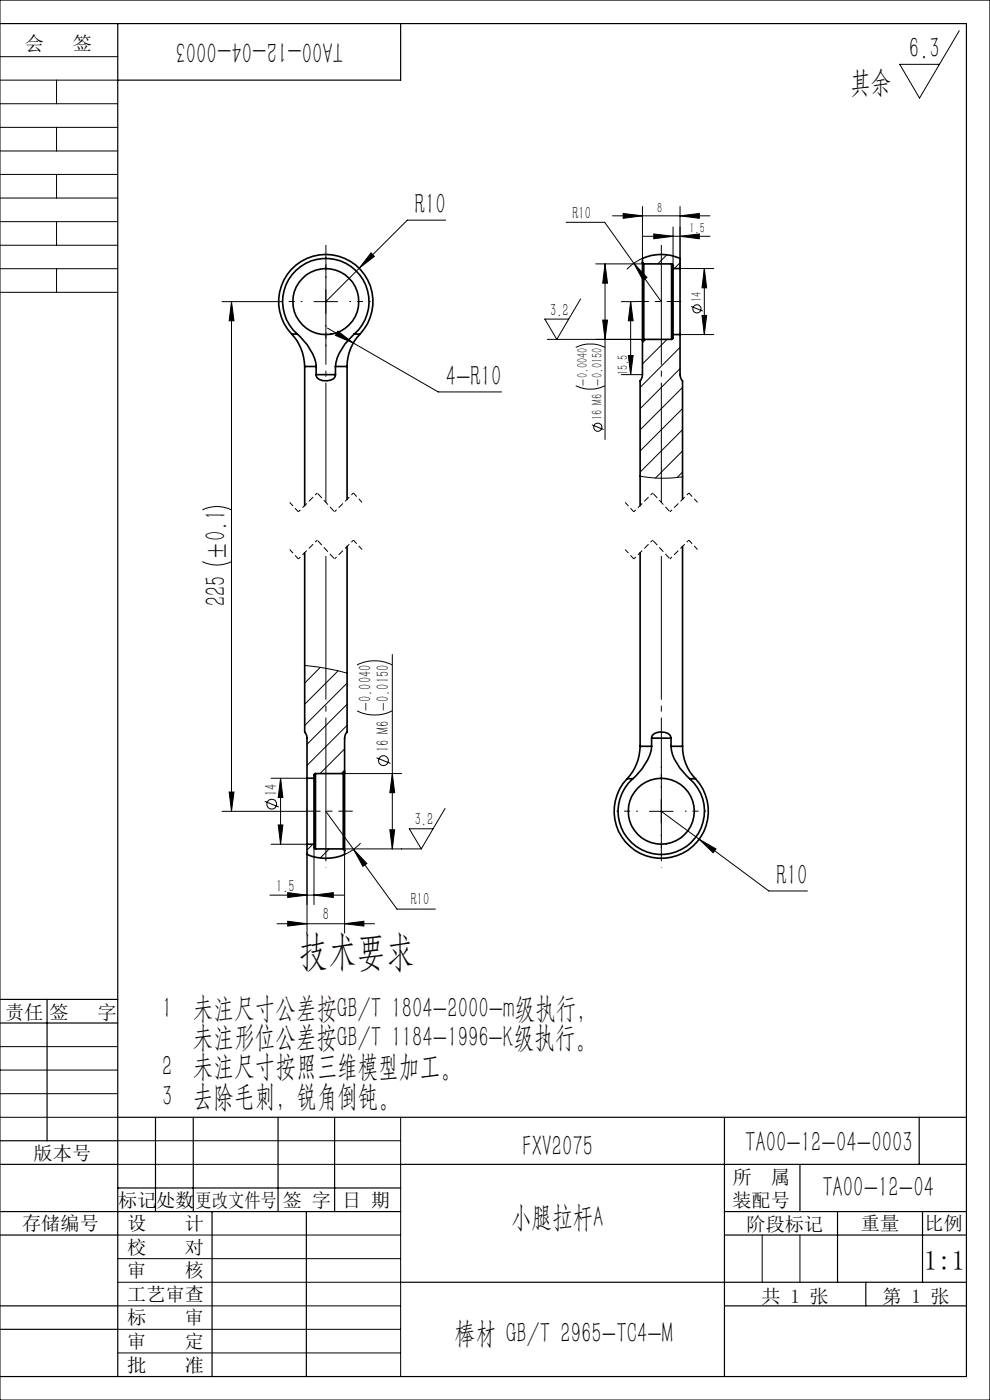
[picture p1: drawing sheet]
<svg xmlns="http://www.w3.org/2000/svg" width="210mm" height="297mm" viewBox="0 0 210 297" stroke-linecap="round" stroke-linejoin="round" font-family="sans-serif">
<g fill="none" stroke="#000" stroke-width=".21">
<path d="M0 12h25M0 17h25M0 0h210v297h-210zM12 17v5M203.5 6.5l-8.4 14.3-4.2-7.2h8.4M0 22h25M0 27h25M0 32h25M0 37h25M12 27v5M12 37v5M0 42h25"/>
<path d="M0 47h25M0 52h25M0 57h25M12 47v5M12 57v5M78.7 53.7l.7 .7-3.2 2.5zM94.5 46.7h-8.1l-17.3 17.3M120.1 47.2h8.2l12 16.8M126.4 56h10.2M128.3 56v37.2M128.3 56l.6 4.1h-1.1zM129.9 45.8h20.7"/>
<path d="M132.2 45.3l4.1 .5-4.1 .5zM134.4 55.8l2.8 3.1-.8 .6zM136.3 43.8v11.9M136.3 54.8l-.4 .2a10.1 10.1 0 0 0-2.9 2.1M136.4 50.1h14.2M138.7 49.6l4.1 .5-4.1 .6zM141.5 54l-2 2M142.8 48.2v8.1M144.3 45.8l4-.5v1zM144.3 43.8v13.2h7.1M144.3 55.7l-1.3 1.3M144.3 50.1l4-.5v1.1z"/>
<path d="M149.4 57v14M149.4 57l.5 4.1h-1zM0 62h25M47.1 64h12.5M49.1 64l.5 4h-1zM49.1 64v108.1M66.6 64h5M69.1 61.5v5M69.5 69.6l23.5 13.5h13.4M71.7 70.3l3.3 2.5-3.8-1.6zM116.1 72h20.5M122.1 73.7a7.2 7.2 0 0 1 6.2 0"/>
<path d="M123.2 63.4l-5.1 8.6-2.5-4.3h5M127.8 67.9h1.1l-.6 4.1zM131.8 64h2.8M131.8 79.5h4.5M133.3 75.4h1l-.5 4.1zM133.8 64v15.5M133.8 64l.5 4h-1zM137 72l-.7 .7M141.5 72l-5.2 5.2M144.3 73.7l-8.5 8.5M144.3 78.2l-8.5 8.5M144.3 71h7.1"/>
<path d="M146.6 65l2.5 1M148.9 66.9h1l-.5 4.1zM122.1 81.8a7.2 7.2 0 0 0 6.2 0M125.6 90.1l2.4 1M144.8 82.2l-9 9M144.8 86.7l-9 9M144.8 91.2l-9 9M144.8 95.7l-5.8 5.7M42.9 119.1a6.8 6.8 0 0 0 6.2 0M42.9 108.2a6.8 6.8 0 0 1 6.2 0M135.8 101a27.6 27.6 0 0 0 9 .1M144.8 100.2l-1.2 1.1"/>
<path d="M83.2 138.8v41.3M64.6 141.2a51.9 51.9 0 0 1 9 1.6M67.9 141.6l-3.3 3.3M71.7 142.3l-7.1 7.1M73.1 158.9l-5.2 5.2M73.6 144.9l-9 9M73.6 149.4l-8.5 8.5M73.6 153.9l-8.5 8.5M75.7 150.8a8.3 8.3 0 0 0 7.5 0M75.7 141.1a8.3 8.3 0 0 1 7.5 0M47.1 172.1h17.8M48.6 168h1l-.5 4.1z"/>
<path d="M56.2 170l2.9 1.2M57.5 165.1h7.6M57.5 179.1h7.6M59 175h1l-.5 4.1zM59.5 165.1v14M59.5 165.1l.5 4.1h-1zM66.4 179.1l-1.3 1.2M66.6 179.8v12.1M69.1 172.1l5.9 8.1M72.8 164.1h12.4M73.1 163.4l-.7 .7M76.5 178.9a9 9 0 0 1-3.4 2.4v16.6"/>
<path d="M79.9 160.8l2.9 1.2M82.7 176h1l-.5 4.1zM83.2 164.1l.5 4.1h-1zM91.9 175.8h-5.1l2.6 4.3M94.4 171.5l-5 8.6M137.8 172.1h5M140.3 172.1l8 5.9M140.3 169.6v5M148.3 178l3.6 2.1-.6 .8zM148.3 178l14.8 11h8.2M57.3 189.9h15.7M58.8 196h20.6"/>
<path d="M61 195.4l4.1 .6-4.1 .5zM61 189.4l4.1 .5-4.1 .5zM65.1 181.3v16.6M66.6 189.9l4.1-.5v1zM69.9 180.1l-2 1.9M72.8 180.1h16.6M73.1 196l4.1-.6v1.1zM75 180.2l2.8 3-.8 .6zM75 180.2l9.2 12.7h8.2M0 227h25M0 222h25M0 237h25"/>
<path d="M0 232h25M85 237v55M25 242h60M25 247h60M25 272h60M25 277h60M25 267h60M25 262h60M161.7 262v10M169.7 262v10M25 282h60M25 287h60"/>
<path d="M153.7 292h.1"/>
<circle cx="147.8" cy="65.5" r=".86"/>
<circle cx="126.8" cy="90.6" r=".87"/>
<circle cx="57.6" cy="170.6" r="1.04"/>
<circle cx="81.3" cy="161.4" r="1.04"/>
</g>
<g fill="none" stroke="#000" stroke-width=".35">
<path d="M136.3 55.7v-.9a9.8 9.8 0 0 1 8 0v2.2M136.3 55.7v16.6M136.3 55.7l.3 .3M136.6 56v16M136.6 56h5.9M142.5 56v16M142.5 56l.3 .2v.8M142.8 57v14M142.8 57h1.5M144.3 57v14M61.9 70.9a10 10 0 0 1 .2-14.1 10 10 0 0 1 14 0 10 10 0 0 1 .3 14.1M61.9 70.9a10.3 10.3 0 0 1 2.7 6.8"/>
<path d="M61.9 70.9h1.2M63.1 70.9a10.5 10.5 0 0 1 4 6.8M63.1 70.9a9.2 9.2 0 0 1-.6-13.2 9.2 9.2 0 0 1 13.2 0 9.2 9.2 0 0 1-.6 13.2M64.6 77.7h2.5M64.6 77.7v29.6M67.1 79.5a.99 .99 0 0 0 .6 1 2.49 2.49 0 0 0 3.4-.7l.1-.3M67.1 77.7v1.8M67.1 79.5h4.1M71.2 77.7h2.4M71.2 77.7v1.8M73.6 77.7v28.2M75.1 70.9a10.7 10.7 0 0 0-3.9 6.8"/>
<path d="M75.1 70.9h1.3M76.4 70.9a9.9 9.9 0 0 0-2.8 6.8M136.3 72.3v7.2l-.1 .5-.4 .8v26.5M136.6 72l-.3 .3M136.6 72h5.9M142.8 71v.8l-.3 .2M142.8 71h1.5M144.3 71v8.5l.1 .7 .4 .6v25.1M64.6 117.3v38l.5 .8v.5v8.5M73.6 115.9v39.4l-.3 .4-.2 .9v7.2M135.8 117.3v41M144.8 115.9v42.4"/>
<path d="M135.8 158.3a10.3 10.3 0 0 1-2.8 6.9M135.8 158.3h2.4M138.2 156.6a1.21 1.21 0 0 1 1-1.2 2.65 2.65 0 0 1 3 .8l.1 .4M138.2 158.3a10.7 10.7 0 0 1-4 6.9M138.2 156.6v1.7M138.2 156.6h4.1M142.3 158.3a10 10 0 0 0 4 6.9M142.3 158.3h2.5M142.3 156.6v1.7M144.8 158.3a9.9 9.9 0 0 0 2.7 6.9M65.1 179.1v2.2a9.8 9.8 0 0 0 8 0v-.9M65.1 165.1v14"/>
<path d="M65.1 165.1h1.5M65.1 179.1h1.5M66.6 179.1v.7l.3 .3M66.6 165.1v14M66.9 164.1l-.3 .3v.7M66.9 164.1v16M66.9 164.1h5.9M72.8 164.1v16M73.1 163.8v16.6M73.1 163.8l-.3 .3M133 165.2a10 10 0 0 0 .3 14 10 10 0 0 0 14 0 10 10 0 0 0 .2-14M133 165.2h1.2"/>
<path d="M134.2 165.2a9.2 9.2 0 0 0-.6 13.2 9.2 9.2 0 0 0 13.3 0 9.2 9.2 0 0 0-.6-13.2M146.3 165.2h1.2M66.9 180.1h5.9M72.8 180.1l.3 .3"/>
<circle cx="69.1" cy="64" r="7"/>
<circle cx="140.3" cy="172.1" r="7"/>
</g>
<path d="M63.3 118.6l-1.8-2M63.3 108.6l-1.8-2M76.8 116.6l-1.8-2M76.8 106.6l-1.8-2M134.4 118.6l-1.8-2M134.4 108.6l-1.8-2M148 116.6l-1.9-2M148 106.6l-1.9-2" fill="none" stroke="#000" stroke-width=".21" stroke-dasharray="1.3 .6" stroke-dashoffset=".2" stroke-linecap="butt"/>
<path d="M67.3 114.6l-4 4M67.3 104.6l-4 4M75 114.6l-4 4M75 104.6l-4 4M138.4 114.6l-4 4M138.4 104.6l-4 4M146.1 114.6l-4 4M146.1 104.6l-4 4" fill="none" stroke="#000" stroke-width=".21" stroke-dasharray="1.3 .6" stroke-dashoffset=".7" stroke-linecap="butt"/>
<path d="M71 118.6l-3.7-4M71 108.6l-3.7-4M142.1 118.6l-3.7-4M142.1 108.6l-3.7-4" fill="none" stroke="#000" stroke-width=".21" stroke-dasharray="1.3 .6" stroke-dashoffset="-.2" stroke-linecap="butt"/>
<path d="M69.1 184.1v-67.5M140.3 184.1v-67.5" fill="none" stroke="#000" stroke-width=".21" stroke-dasharray="30.5 1.3 1.3 1.3" stroke-dashoffset="-1.4" stroke-linecap="butt"/>
<path d="M69.1 106.6v-54.6M140.3 106.6v-54.6" fill="none" stroke="#000" stroke-width=".21" stroke-dasharray="30.5 1.3 1.3 1.3" stroke-dashoffset="5.1" stroke-linecap="butt"/>
<path d="M144.5 64h-9.9M64.9 172.1h9.9" fill="none" stroke="#000" stroke-width=".21" stroke-dasharray="30.5 1.3 1.3 1.3" stroke-dashoffset="27.4" stroke-linecap="butt"/>
<path d="M69.1 59v-4.5M64.1 64h-4.5M69.1 69v4.5M74.1 64h4.5M135.3 172.1h-4.5M140.3 167.1v-4.5M140.3 177.1v4.5M145.3 172.1h4.5" fill="none" stroke="#000" stroke-width=".21" stroke-dasharray="30.5 1.3 1.3 1.3" stroke-dashoffset="30.1" stroke-linecap="butt"/>
<g fill="none" stroke="#000" stroke-width=".25">
<path d="M0 5h205v287h-205M25 5v287M85 5v12h-60M0 212h25M0 217h25M10 212v30M25 237h180M33 237v20M41 237v20M59 237v20M71 237v20M153.7 237v55"/>
<path d="M195 237v10M0 247h25M0 242h25M0 257h85M25 252h60M45 257v35M65 257v35M85 247h120M153.7 257h51.3M169.7 247v10M177.7 257v15M195.7 257v15"/>
<path d="M0 262h25M0 277h25M85 272h120M153.7 262h51.3M153.7 277h51.3M183.7 272v5M0 282h25"/>
</g>
<g fill="#000">
<path d="M128.3 56l.6 4.1h-1.1zM127.8 67.9h1.1l-.6 4.1zM149.4 57l.5 4.1h-1zM148.9 66.9h1l-.5 4.1z"/>
<path d="M132.2 45.3l4.1 .5-4.1 .5zM144.3 45.8l4-.5v1z"/>
<path d="M138.7 49.6l4.1 .5-4.1 .6zM144.3 50.1l4-.5v1.1z"/>
<path d="M49.1 64l.5 4h-1zM48.6 168h1l-.5 4.1z"/>
<path d="M71.7 70.3l-.5 .9 3.8 1.6zM78.7 53.7l-2.5 3.2 3.2-2.5zM148.3 178l3 2.9 .6-.8z"/>
<path d="M133.8 64l.5 4h-1zM133.3 75.4h1l-.5 4.1z"/>
<path d="M83.2 164.1l.5 4.1h-1zM82.7 176h1l-.5 4.1zM59.5 165.1l.5 4.1h-1zM59 175h1l-.5 4.1z"/>
<path d="M61 195.4l4.1 .6-4.1 .5zM73.1 196l4.1-.6v1.1z"/>
<path d="M61 189.4l4.1 .5-4.1 .5zM66.6 189.9l4.1-.5v1z"/>
<path d="M75 180.2l2 3.6 .8-.6zM134.4 55.8l2 3.7 .8-.6z"/>
</g>
<text font-size="8.8" x="63.5" y="204.7">技术要求</text>
<g font-size="6.3">
<text x="72.8" y="9" transform="rotate(-180 72.8 9)">TA00-12-04-0003</text>
<text x="192.8" y="12.4">6.3</text>
<text x="180.3" y="19.5">其余</text>
<text x="88" y="45.4">R10</text>
<text x="94.6" y="81.9">4-R10</text>
<text x="47.9" y="128.6" transform="rotate(-90 47.9 128.6)">225 ±0.1</text>
<text x="164.7" y="187.8">R10</text>
<text x="34.4" y="215.9">1 未注尺寸公差按GB/T 1804-2000-m级执行，</text>
<text x="40.9" y="222.1">未注形位公差按GB/T 1184-1996-K级执行。</text>
<text x="34.4" y="228.4">2 未注尺寸按照三维模型加工。</text>
<text x="34.4" y="234.6">3 去除毛刺，锐角倒钝。</text>
<text x="110.8" y="245.3">FXV2075</text>
<text x="158" y="244.4">TA00-12-04-0003</text>
<text x="174.4" y="254">TA00-12-04</text>
<text x="108.4" y="260.3">小腿拉杆A</text>
<text x="96.5" y="284.8">棒材 GB/T 2965-TC4-M</text>
</g>
<text font-size="5.8" x="196" y="269.4">1:1</text>
<g font-size="4.1">
<text x="5.3" y="10.6">会</text>
<text x="15.4" y="10.6">签</text>
<text x="1.1" y="216.1">责任</text>
<text x="10.5" y="216.1">签</text>
<text x="20.7" y="216.1">字</text>
<text x="7.1" y="246.1">版本号</text>
<text x="155.4" y="251.1">所</text>
<text x="163.5" y="251.1">属</text>
<text x="25.1" y="256.1">标记</text>
<text x="33.1" y="256.1">处数</text>
<text x="41.5" y="256.1">更改文件号</text>
<text x="60" y="256.1">签 字</text>
<text x="72.6" y="256.1">日 期</text>
<text x="155.4" y="256.1">装配号</text>
<text x="4.7" y="260.9">存储编号</text>
<text x="27" y="260.9">设</text>
<text x="39.2" y="260.9">计</text>
<text x="158.4" y="261.1">阶段标记</text>
<text x="182.6" y="261">重量</text>
<text x="196.1" y="260.9">比例</text>
<text x="27" y="266.1">校</text>
<text x="39.2" y="266.1">对</text>
<text x="27" y="270.9">审</text>
<text x="39.2" y="270.9">核</text>
<text x="27" y="276">工艺审查</text>
<text x="27" y="280.9">标</text>
<text x="39.2" y="280.9">审</text>
<text x="161.6" y="276.4">共 1 张</text>
<text x="187.2" y="276.4">第 1 张</text>
<text x="27" y="286">审</text>
<text x="39.2" y="286">定</text>
<text x="27" y="291">批</text>
<text x="39.2" y="291">准</text>
</g>
<g font-size="3.8">
<text x="121.4" y="46.4">R10</text>
<text x="116.7" y="66.9">3.2</text>
<text x="78.7" y="150.8" transform="rotate(-90 78.7 150.8)">-0.0040</text>
<text x="82.5" y="159.6" transform="rotate(-90 82.5 159.6)">16 M6 -0.0150</text>
<text x="58.8" y="168.9" transform="rotate(-90 58.8 168.9)">14</text>
<text x="88" y="175">3.2</text>
<text x="58.6" y="189.1">1.5</text>
<text x="68.5" y="195.2">8</text>
<text x="87.1" y="192.1">R10</text>
</g>
<g font-size="3.1">
<text x="139.4" y="45.2">8</text>
<text x="146.2" y="49.5">1.5</text>
<text x="148.8" y="64.1" transform="rotate(-90 148.8 64.1)">14</text>
<text x="124.6" y="81.8" transform="rotate(-90 124.6 81.8)">-0.0040</text>
<text x="133.2" y="79.6" transform="rotate(-90 133.2 79.6)">15.5</text>
<text x="127.8" y="89.2" transform="rotate(-90 127.8 89.2)">16 M6 -0.0150</text>
</g>
</svg>
